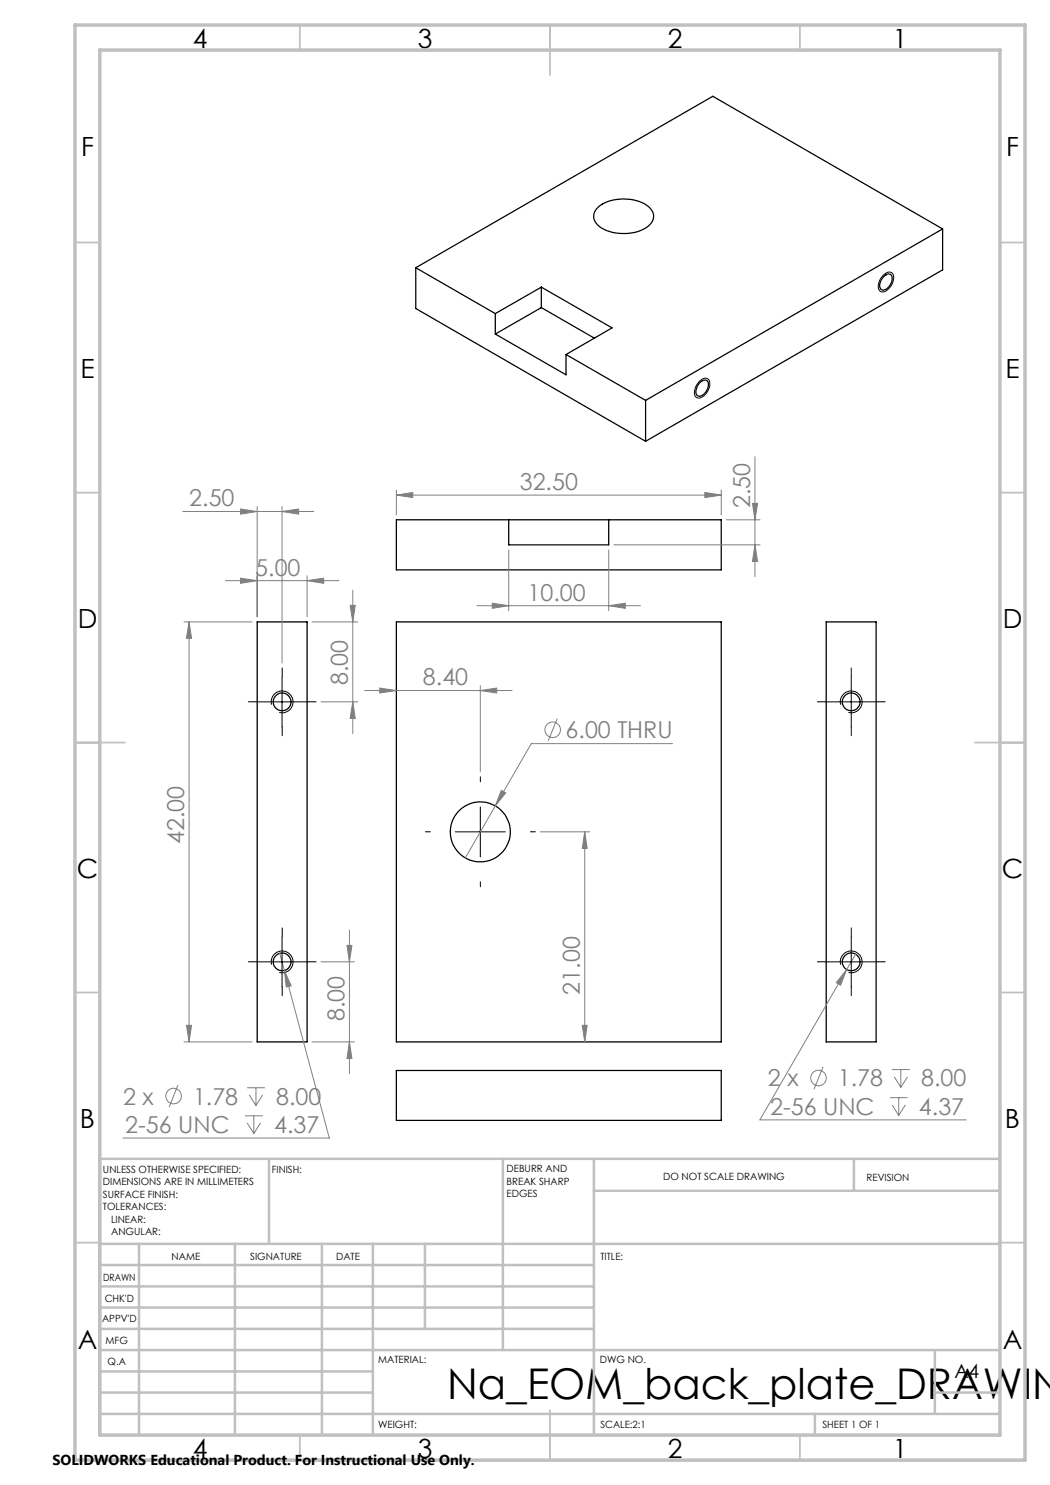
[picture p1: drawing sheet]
<svg xmlns="http://www.w3.org/2000/svg" width="210mm" height="297mm" viewBox="0 0 210 297" stroke-linecap="round" stroke-linejoin="round" font-family="sans-serif">
<g fill="none" stroke="#000" stroke-width=".25">
<path d="M83.1 53.5l16 9.2M83.1 53.5v8.2l46 26.6M108.3 57.4l-9.2 5.3M108.3 57.4l14.1 8.2-9.2 5.3M108.3 57.4v4.1M119.3 41.7a8.5 8.5 0 0 1 8.5-1.4 3.5 3.5 0 0 1 2.9 3.2 4.3 4.3 0 0 1-3.6 3 8.9 8.9 0 0 1-7.5-1.5 2.23 2.23 0 0 1-.3-3.3zM176.7 55.4l.3-.3a.83 .83 0 0 1 1-.3 .83 .83 0 0 1 .4 1 2.25 2.25 0 0 1-1.9 2.2l-.3-.1a1.87 1.87 0 0 1 .5-2.5zM188.5 45.8l-45.9-26.5-59.5 34.2M188.5 45.8l-59.4 34.3M188.5 45.8v8.2l-59.4 34.3M99.1 62.7v4.1M99.1 66.8l14.1 8.2v-4.1"/>
<path d="M108.3 61.5l-9.2 5.3M108.3 61.5l10.6 6.1M113.2 70.9l15.9 9.2M139.9 76.6a.92 .92 0 0 1 1-.6 .92 .92 0 0 1 .8 .8 2.3 2.3 0 0 1-2 2.4 1.36 1.36 0 0 1-.2-2zM129.1 80.1v8.2M79.3 104h65v10h-65zM101.7 104v5h20v-5M51.4 124.4h10v84h-10zM79.3 124.4h65v84h-65zM165.2 124.4h10v84h-10zM79.3 214.1h65v10h-65z"/>
<circle cx="56.4" cy="140.4" r="1.78"/>
<circle cx="170.2" cy="140.4" r="1.78"/>
<circle cx="96.1" cy="166.4" r="6"/>
<circle cx="56.4" cy="192.4" r="1.78"/>
<circle cx="170.2" cy="192.4" r="1.78"/>
</g>
<g fill="none" stroke="#808080" stroke-width=".2">
<path d="M79.3 99l3.2-.5v1zM79.3 98v5M79.3 99h65M141 98.5l3.3 .5-3.3 .5zM144.3 98v5M151 91.3v24M36.5 102.3h26.3M45.1 116.1h22.7M48.1 115.6l3.3 .5-3.3 .6zM48.1 101.8l3.3 .5-3.3 .5zM51.4 101.3v22.1M56.4 102.3l3.3-.5v1z"/>
<path d="M56.4 101.3v31.3M61.4 116.1l3.3-.5v1.1zM61.4 115.1v8.3M70.6 118v28.7M101.7 110v12.1M121.7 110v12.1M122.8 109h29.2M145.2 104h6.8M150.5 100.7h1l-.5 3.3zM151 109l.5 3.3h-1zM36.8 124.4h13.6M37.8 124.4v84"/>
<path d="M37.8 124.4l.5 3.3h-1zM62.4 124.4h9.1M70 121.1h1l-.4 3.3zM72.9 138.1h29.5M76 137.6l3.3 .5-3.3 .5zM95.4 121.1h32.7M96.1 138.1l3.2-.5v1zM96.1 137.1v17.3M98.5 120.6l3.2 .5-3.2 .6zM121.7 121.1l3.4-.5v1.1zM64.2 140.4h7.3M70.6 140.4l.4 3.3h-1z"/>
<path d="M100.3 158.1l.8 .5-2 2.6zM111.4 143.7l-1.8 4.5M134.5 148.7h-28.2l-7.2 12.5M99.1 161.2l-6 10.4M108.1 166.4h9.8M116.9 166.4v42M116.9 166.4l.5 3.3h-.9zM56 190.7l9.9 36.9h-41.3M56.9 194.1l1.3 3.1-.9 .2zM64.2 192.4h6.7M69.4 189.1h1l-.5 3.3zM69.9 186v28.7"/>
<path d="M169.3 193.9l-1.2 3.1-.8-.5zM169.3 193.9l-17.3 30.1h41.3M171.1 190.8l-1.8 3.1M35.6 217l-1.8 4.4M36.8 208.4h13.6M37.3 205.1h1l-.5 3.3zM49.4 217.6h3.6M49.8 219l1.4 2.1M51.2 217.6v3.5M52.5 219l-1.3 2.1M62.4 208.4h8.5M69.9 208.4l.5 3.3h-1z"/>
<path d="M116.5 205.1h.9l-.5 3.3zM164.6 213.4l-1.8 4.4M178 219.5h3.5M178.4 213.9h3.6M178.9 215.4l1.3 2.1M179.7 219.5v3.6M180.2 213.9v3.6M181.5 215.4l-1.3 2.1M49 223.2h3.6M49.4 224.6l1.4 2.1M50.8 223.2v3.5M52.1 224.6l-1.3 2.1"/>
<path d="M178.4 221l1.3 2.1M181.1 221l-1.4 2.1"/>
<circle cx="110.5" cy="145.9" r="1.56"/>
<circle cx="34.7" cy="219.2" r="1.55"/>
<circle cx="163.7" cy="215.6" r="1.55"/>
</g>
<g fill="none" stroke="#000" stroke-width=".2">
<path d="M176.6 55.1a1.19 1.19 0 0 1 2.1-.1 3 3 0 0 1-2.2 3.4 1.17 1.17 0 0 1-.7-1.9l.3-.8zM139.8 76.3l.3-.2a1.05 1.05 0 0 1 1.4-.4 1.05 1.05 0 0 1 .5 1.3 2.87 2.87 0 0 1-2.4 2.6h-.1a1.27 1.27 0 0 1-.5-1.9l.2-.6zM56.4 135.4v10M170.3 135.4v10M51.4 140.4h10M54.3 140.9a2.17 2.17 0 0 1 2-2.7 2.17 2.17 0 0 1 2.3 2.4 2.17 2.17 0 0 1-2.8 1.9M165.2 140.4h10M168.1 140.9a2.17 2.17 0 0 1 1.9-2.7 2.17 2.17 0 0 1 2.4 2.4 2.17 2.17 0 0 1-2.7 1.9M91.1 166.4h10M96.1 161.4v10M51.4 192.4h10M54.3 192.9a2.17 2.17 0 0 1 2-2.7 2.17 2.17 0 0 1 2.3 2.4 2.17 2.17 0 0 1-2.8 1.9"/>
<path d="M56.4 187.4v10M165.2 192.4h10M168.1 192.9a2.17 2.17 0 0 1 1.9-2.7 2.17 2.17 0 0 1 2.4 2.4 2.17 2.17 0 0 1-2.7 1.9M170.3 187.4v10"/>
</g>
<g fill="none" stroke="#000" stroke-width=".2" stroke-dasharray="15.2 1.3 1.3 1.3">
<path d="M56.4 135.4v-1.8M170.3 135.4v-1.8M51.4 140.4h-1.7M56.4 145.4v1.7M61.4 140.4h1.8M96.1 156.4v-1M165.3 140.4h-1.8M170.3 145.4v1.7M175.3 140.4h1.7M86.1 166.4h-1M96.1 176.4v1M106.1 166.4h1"/>
<path d="M51.4 192.4h-1.7M56.4 187.4v-1.8M56.4 197.4v1.7M61.4 192.4h1.8M165.3 192.4h-1.8M170.3 187.4v-1.8M170.3 197.4v1.7M175.3 192.4h1.7"/>
</g>
<g fill="none" stroke="#c0c0c0" stroke-width=".35">
<path d="M60 5v5M110 5v10M160 5v5M15 48.5h5M200 48.5h5M15 98.5h5M200 98.5h5M15 148.5h10M195 148.5h10M15 198.5h5M200 198.5h5M15 248.5h5"/>
<path d="M200 248.5h5M60 287v5M110 282v10M160 287v5"/>
</g>
<g fill="none" stroke="#c0c0c0" stroke-width=".5">
<path d="M53.8 231.8v17M100.6 231.8v38.2M118.8 231.8v55.2M118.8 238.2h81.2M170.8 231.8v6.4M200 231.8h-180v55.2M20 248.8h180M20 257.3h98.8M20 253h98.8M27.8 248.8v38.2M47 248.8v38.2M64.4 248.8v38.2"/>
<path d="M74.6 248.8v38.2M85 248.8v17M20 265.8h98.8M20 261.5h98.8M20 278.5h54.6M20 274.3h54.6M20 270h180M187 278.5h13M187 270v12.8M20 282.8h180M163 282.8v4.2"/>
</g>
<path d="M15 5h190v287h-190zM20 10h180v277h-180z" fill="none" stroke="#c0c0c0" stroke-width=".7"/>
<g fill="#808080">
<path d="M96.1 138.1l3.2-.5v1zM76 137.6l3.3 .5-3.3 .5zM141 98.5l3.3 .5-3.3 .5zM79.3 99l3.2-.5v1zM61.4 116.1l3.3-.5v1.1zM48.1 115.6l3.3 .5-3.3 .6zM56.4 102.3l3.3-.5v1zM48.1 101.8l3.3 .5-3.3 .5z"/>
<path d="M100.3 158.1l-1.2 3.1 2-2.6zM98.5 120.6l3.2 .5-3.2 .6zM121.7 121.1l3.4-.5v1.1zM169.3 193.9l-2 2.6 .8 .5zM56.9 194.1l.4 3.3 .9-.2z"/>
<path d="M151 109l.5 3.3h-1zM150.5 100.7h1l-.5 3.3zM70.6 140.4l.4 3.3h-1zM70 121.1h1l-.4 3.3z"/>
<path d="M116.9 166.4l.5 3.3h-.9zM116.5 205.1h.9l-.5 3.3zM37.8 124.4l.5 3.3h-1zM37.3 205.1h1l-.5 3.3zM69.4 189.1h1l-.5 3.3zM69.9 208.4l.5 3.3h-1z"/>
</g>
<text font-size="8.5" x="89.4" y="279.7">Na_EOM_back_plate_DRAWIN</text>
<g font-size="5.3">
<text x="38.5" y="9.5">4</text>
<text x="83.5" y="9.5">3</text>
<text x="133.6" y="9.5">2</text>
<text x="178.6" y="9.5">1</text>
<text x="16.2" y="31.2">F</text>
<text x="201.2" y="31.2">F</text>
<text x="16.1" y="75.5">E</text>
<text x="201.1" y="75.5">E</text>
<text x="15.5" y="125.5">D</text>
<text x="200.5" y="125.5">D</text>
<text x="15.4" y="175.5">C</text>
<text x="200.4" y="175.5">C</text>
<text x="16" y="225.5">B</text>
<text x="201" y="225.5">B</text>
<text x="15.5" y="269.7">A</text>
<text x="200.5" y="269.7">A</text>
<text x="38.5" y="291.5">4</text>
<text x="83.5" y="291.5">3</text>
<text x="133.6" y="291.5">2</text>
<text x="178.6" y="291.5">1</text>
</g>
<g font-size="4.7" fill="#808080">
<text x="37.9" y="101.3">2.50</text>
<text x="104" y="98">32.50</text>
<text x="150" y="101.7" transform="rotate(-90 150 101.7)">2.50</text>
<text x="51.1" y="115.1">5.00</text>
<text x="105.5" y="120.1">10.00</text>
<text x="69.6" y="137" transform="rotate(-90 69.6 137)">8.00</text>
<text x="84.6" y="137.1">8.40</text>
<text x="113.1" y="147.7">6.00 THRU</text>
<text x="36.8" y="168.8" transform="rotate(-90 36.8 168.8)">42.00</text>
<text x="116" y="198.9" transform="rotate(-90 116 198.9)">21.00</text>
<text x="68.9" y="204.3" transform="rotate(-90 68.9 204.3)">8.00</text>
<text x="24.6" y="220.9">2 x</text>
<text x="38.6" y="220.9">1.78</text>
<text x="55.2" y="220.9">8.00</text>
<text x="153.6" y="217.3">2 x</text>
<text x="167.6" y="217.3">1.78</text>
<text x="184.2" y="217.3">8.00</text>
<text x="25" y="226.5">2-56 UNC</text>
<text x="54.8" y="226.5">4.37</text>
<text x="154" y="222.9">2-56 UNC</text>
<text x="183.8" y="222.9">4.37</text>
</g>
<text font-size="3.9" x="190.9" y="275.5">A4</text>
<text font-size="2.9" x="10.5" y="292.9">SOLIDWORKS Educational Product. For Instructional Use Only.</text>
<g font-size="2">
<text x="20.6" y="234.6">UNLESS OTHERWISE SPECIFIED:</text>
<text x="20.6" y="237.1">DIMENSIONS ARE IN MILLIMETERS</text>
<text x="20.6" y="239.6">SURFACE FINISH:</text>
<text x="54.4" y="234.6">FINISH:</text>
<text x="101.3" y="234.5">DEBURR AND</text>
<text x="101.3" y="237">BREAK SHARP</text>
<text x="101.3" y="239.5">EDGES</text>
<text x="132.6" y="236">DO NOT SCALE DRAWING</text>
<text x="173.3" y="236.2">REVISION</text>
<text x="20.6" y="242.1">TOLERANCES:</text>
<text x="22.2" y="244.6">LINEAR:</text>
<text x="22.2" y="247.1">ANGULAR:</text>
<text x="34.3" y="252">NAME</text>
<text x="50" y="251.9">SIGNATURE</text>
<text x="67.2" y="251.9">DATE</text>
<text x="120.1" y="251.9">TITLE:</text>
<text x="20.6" y="256.1">DRAWN</text>
<text x="20.9" y="260.3">CHK'D</text>
<text x="20.4" y="264.4">APPV'D</text>
<text x="21.1" y="268.8">MFG</text>
<text x="21.5" y="273">Q.A</text>
<text x="75.6" y="272.5">MATERIAL:</text>
<text x="120" y="272.5">DWG NO.</text>
<text x="75.6" y="285.5">WEIGHT:</text>
<text x="120.1" y="285.6">SCALE:2:1</text>
<text x="164.5" y="285.6">SHEET 1 OF 1</text>
</g>
</svg>
